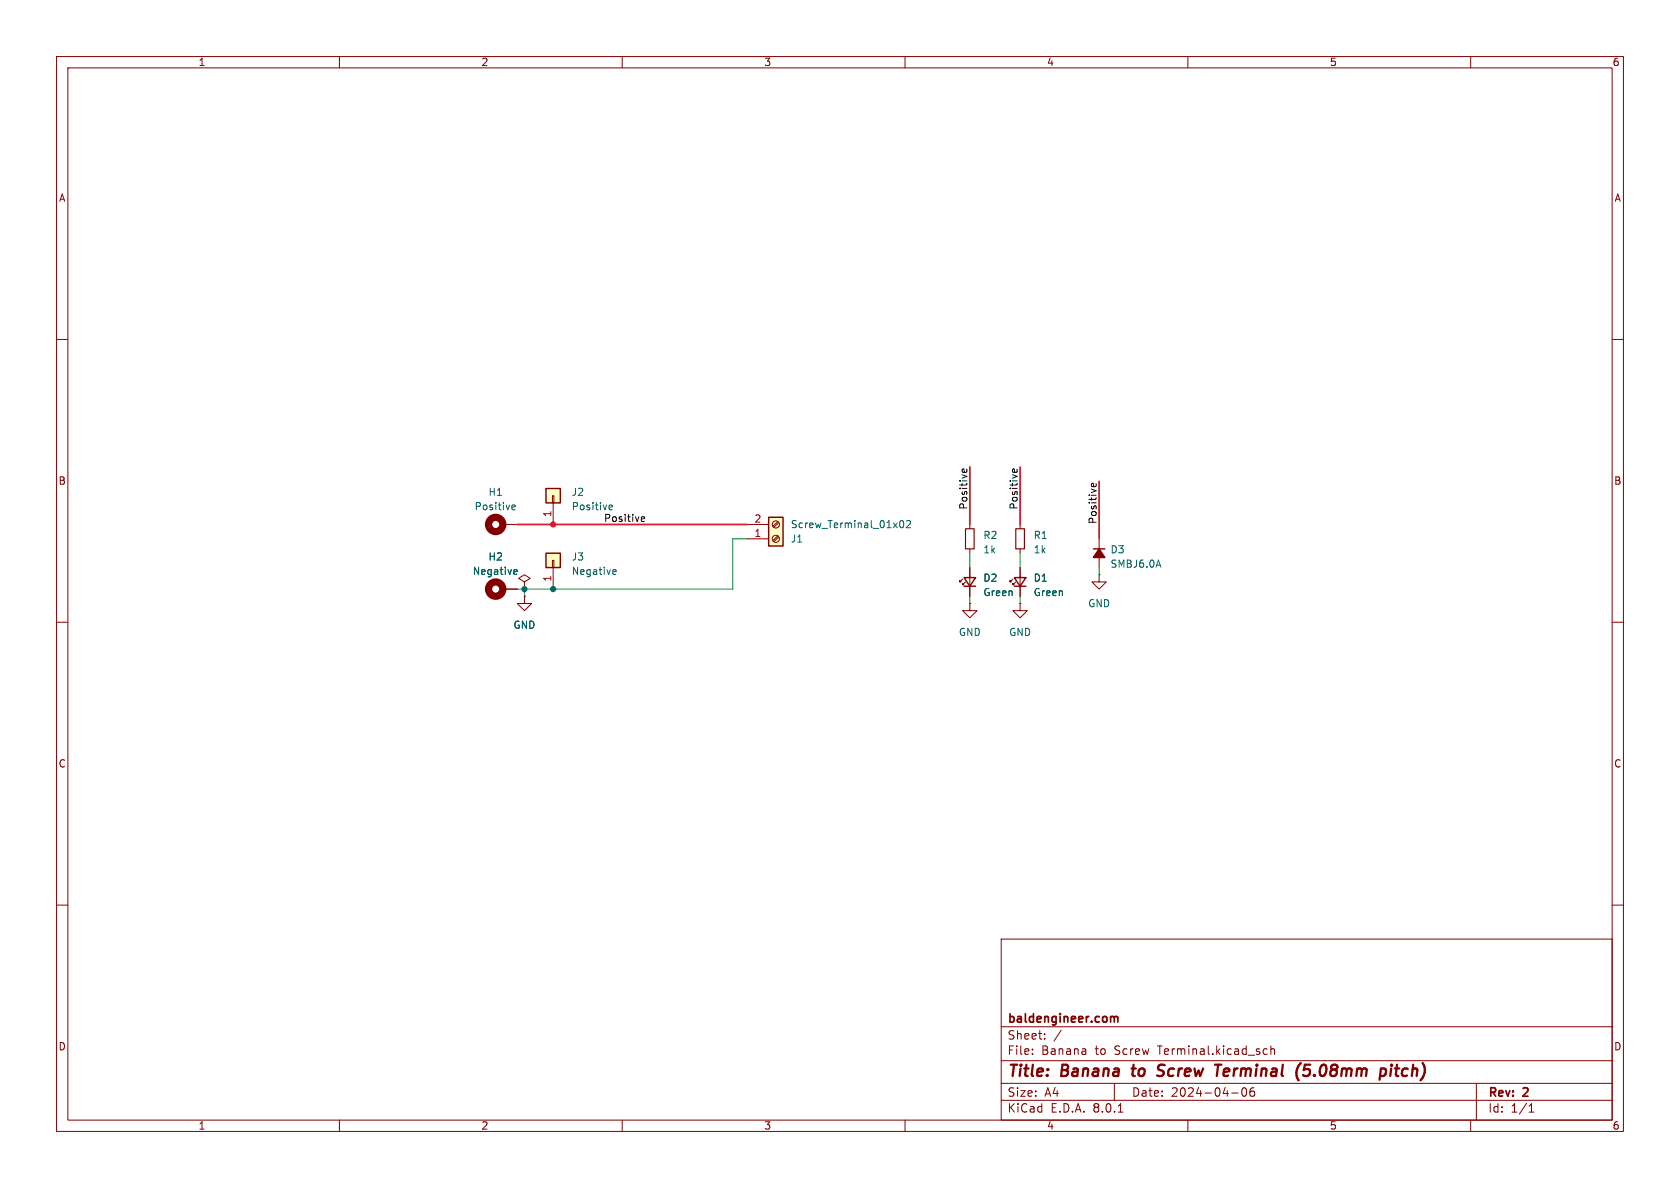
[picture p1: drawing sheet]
<svg xmlns="http://www.w3.org/2000/svg" width="297mm" height="210mm" viewBox="0 0 297 210" stroke-linecap="round" stroke-linejoin="round" font-family="sans-serif">
<g fill="none" stroke="#840000" stroke-width=".18">
<path d="M10 10h277v190h-277zM12 12h273v186h-273zM60 10v2M110 10v2M160 10v2M210 10v2M260 10v2M10 60h2M285 60h2M88.9 92.7h2.5M171.4 92.7v.8M171.4 97v.8"/>
<path d="M180.3 92.7v.8M180.3 97v.8M194.3 95.3v5M10 110h2M88.9 104.1h2.5M92.7 105.4v1.3h1.3l-1.3 1.3-1.3-1.3h1.3M92.7 105.4h.1M92.7 102.9l1-.7-1-.6-1 .6 1 .7v1.2M92.7 104.1h.1M170.2 102.4l-.5 .5v-.3v.3h.2M170.7 102.9l-.5 .5v-.3v.3h.2M171.4 106.7v1.3h1.3l-1.3 1.2-1.2-1.2h1.2"/>
<path d="M171.4 106.7h.1M171.4 100.3v5.1M179.1 102.4l-.5 .5v-.3v.3h.2M179.6 102.9l-.5 .5v-.3v.3h.2M180.3 106.7v1.3h1.3l-1.3 1.2-1.2-1.2h1.2M180.3 106.7h.1M180.3 100.3v5.1M194.3 101.6v1.3h1.3l-1.3 1.2-1.3-1.2h1.3M194.3 101.6h.1M285 110h2M10 160h2M285 160h2"/>
<path d="M177 166h108v32h-108zM60 198v2M110 198v2M160 198v2M177 194.5h108M177 191.5h108M177 187.5h108M177 181.5h108M182.5 186.3v.1M182.5 185.5v.1M184.7 183.6v.1M184.7 182.8v.1"/>
<path d="M187.6 182.1l-1.3 2M197 191.5v3M197.7 196.6h.8M210 198v2M217.7 193.2h1.2M219.7 192.4l.2-.1a.81 .81 0 0 1 .6 .6 .81 .81 0 0 1-.3 .8l-.2 .1a.81 .81 0 0 1-.3-1.4zM221.7 192.3a.59 .59 0 0 0-.7 .6v.6l.1 .2 .4 .1 .2-.1 .1-.5-.1-.3h-.5l-.2 .3M223.5 186.3h.5M223.5 185.5h.5M224.7 185.5l.2-.1 .3 .1 .1 .9M224.7 184.9v1.5M260 198v2"/>
<path d="M261 191.5v6.5M270.3 196.6h.9M270.3 195.5l.4-.4v1.5"/>
</g>
<g fill="none" stroke="#840000" stroke-width=".4">
<path d="M200 188.9h.8M200.4 188.2l-.2 1.7 .2 .3M205.6 190a.85 .85 0 0 1-1 .1M205.6 188.2l-.6 .1a.46 .46 0 0 0-.3 .5 .46 .46 0 0 0 .4 .4l.5 .2M214.8 188.2h1.1M217.1 188.9l-.6 .1-.2 .9 .2 .3h.4M217.3 189.4l-1 .1M231.6 188.2h-.9l-.2 1 .3-.2 .6 .1 .2 .3-.2 .6-.3 .2h-.5l-.2-.2M244.3 188.9l.6 .1 .1 .3v.5l-.5 .4M245.9 188.9l-.1 1.3M246 188.2v.2M246 188.2l-.1 .1 .1 .1"/>
<path d="M246 188.2l.1 .1-.1 .1M246.6 188.9h.8M247 188.2l-.2 1.7v.2l.4 .1"/>
</g>
<path d="M196.4 179.8l.4-.1 .2 .2M197 179.9l.2-.2 .4 .1v.9M197 179.9v.8" fill="none" stroke="#840000" stroke-width=".3"/>
<g fill="none" stroke="#840000" stroke-width="1.3">
<circle cx="87.6" cy="92.7" r="1.27"/>
<circle cx="87.6" cy="104.1" r="1.27"/>
</g>
<path d="M90.5 89.9l.2 .2h.3M90.5 89.4l.2-.1h.2l.2 .1v.2l-.6 .1M204.8 99l.4 1.3M90.9 101.5h.5M90.9 100.8l.4-.1 .1 .3-.6 .1" fill="none" stroke="#006464" stroke-width=".18"/>
<path d="M193.3 97h2M170.4 102.1h2.1l-1.1 1.5zM170.4 103.6h2.1M179.3 102.1h2.1l-1.1 1.5zM179.3 103.6h2.1" fill="none" stroke="#840000" stroke-width=".25"/>
<path d="M194.3 97l1 1.6h-2z" fill="#840000" stroke="#840000" stroke-width=".25"/>
<path d="M170.7 93.5h1.5v3.5h-1.5zM179.6 93.5h1.5v3.5h-1.5z" fill="none" stroke="#840000" stroke-width=".2"/>
<path d="M135.9 91.4h2.5v5.1h-2.5z" fill="#ffffc2"/>
<path d="M135.9 91.4h2.5v5.1h-2.5z" fill="none" stroke="#840000" stroke-width=".25"/>
<g fill="none" stroke="#840000" stroke-width=".18">
<path d="M132.1 95.3h3.8M132.1 92.7h3.8M137.5 92.2l-.9 .8M137.5 94.7l-.9 .9M137.7 92.4l-.9 .8M137.7 94.9l-.9 .9"/>
<circle cx="137.2" cy="95.2" r=".63"/>
<circle cx="137.2" cy="92.7" r=".63"/>
</g>
<path d="M159.2 92.1l.1-.1a.68 .68 0 0 1 .5 .7 .68 .68 0 0 1-.5 .6 .84 .84 0 0 1-.1-1.2zM160.3 92.1l.4-.1 .3 .4-.8 .9h.8" fill="none" stroke="#006464" stroke-width=".18"/>
<path d="M96.5 86.4h2.6v2.5h-2.6z" fill="#ffffc2"/>
<path d="M97.7 87.6h.2v1.3h-.2zM97.8 88.9v3.8" fill="none" stroke="#840000" stroke-width=".18"/>
<path d="M96.5 86.4h2.6v2.5h-2.6z" fill="none" stroke="#840000" stroke-width=".25"/>
<path d="M107.7 89.9l.1 .2h.4M107.7 89.4l.1-.1h.3l.2 .1v.2l-.6 .1" fill="none" stroke="#006464" stroke-width=".18"/>
<path d="M96.5 97.8h2.6v2.5h-2.6z" fill="#ffffc2"/>
<path d="M97.7 99.1h.2v1.2h-.2zM88.9 104.1h2.5M92.7 104.1h.1M92.7 105.4h.1M97.8 100.3v3.8M171.4 100.3v1.8M171.4 103.6v1.8M180.3 100.3v1.8M180.3 103.6v1.8" fill="none" stroke="#840000" stroke-width=".18"/>
<path d="M96.5 97.8h2.6v2.5h-2.6z" fill="none" stroke="#840000" stroke-width=".25"/>
<path d="M90.9 101.5h.5M90.9 100.8l.4-.1 .1 .3-.6 .1M108.4 101.5h.5M108.4 100.8l.4-.1 .1 .3-.6 .1" fill="none" stroke="#006464" stroke-width=".18"/>
<path d="M113.4 92l.2 .2 .3-.1M113.4 91.5l.2-.1h.2l.2 .1v.2l-.6 .1M170.3 83.5l-.2-.2v-.2l.2-.2h.1l.1 .6M170.9 83v.3l-.1 .2M179.2 83.5l-.2-.2v-.2l.2-.2h.1l.1 .6M179.8 83v.3l-.2 .2M193.1 86l-.1-.1v-.3l.1-.2h.2l.1 .6M193.7 85.5l.1 .4-.2 .1" fill="none" stroke="#0f0f0f" stroke-width=".18"/>
<path d="M132.1 95.3h-2.6v8.8h-38.1M171.4 97.8v2.5M180.3 97.8v2.5M92.7 104.1v1.3M171.4 105.4v1.3M180.3 105.4v1.3M194.3 100.3v1.3" fill="none" stroke="#009600" stroke-width=".18"/>
<path d="M91.4 92.7h40.7M171.4 82.6v10.1M180.3 82.6v10.1M194.3 85.1v10.2" fill="none" stroke="#ff0a2a" stroke-width=".3"/>
<g fill="#009600" stroke="#009600" stroke-width=".18">
<circle cx="97.8" cy="104.1" r=".46"/>
<circle cx="92.7" cy="104.1" r=".46"/>
</g>
<circle cx="97.8" cy="92.7" r=".46" fill="#ff0a2a" stroke="#ff0a2a" stroke-width=".18"/>
<g font-size="2.8" fill="#840000">
<text x="178" y="190.9">Title:</text>
<text x="187.7" y="190.9">Banana</text>
<text x="201" y="190.9">to</text>
<text x="206.3" y="190.9">Screw</text>
<text x="217.3" y="190.9">Terminal</text>
<text x="232.4" y="190.9">(5.08mm</text>
<text x="248" y="190.9">pitch)</text>
</g>
<g font-size="2.1" fill="#840000">
<text x="178" y="184">Sheet:</text>
<text x="178" y="181.2">baldengineer.com</text>
<text x="178" y="186.7">File:</text>
<text x="184.1" y="186.7">Banana</text>
<text x="193.7" y="186.7">to</text>
<text x="197.2" y="186.7">Screw</text>
<text x="205" y="186.7">Terminal.kicad_sch</text>
<text x="178" y="196.9">KiCad</text>
<text x="178" y="194.1">Size:</text>
<text x="184.7" y="194.1">A4</text>
<text x="185.7" y="196.9">E.D.A.</text>
<text x="193.3" y="196.9">8.0.1</text>
<text x="200" y="194.1">Date:</text>
<text x="207" y="194.1">2024-04-06</text>
<text x="263" y="194.3">Rev:</text>
<text x="263" y="196.9">Id:</text>
<text x="267.1" y="196.9">1/1</text>
<text x="269.4" y="194.3">2</text>
</g>
<g font-size="1.8" fill="#840000">
<text x="35" y="11.9">1</text>
<text x="85" y="11.9">2</text>
<text x="135" y="11.9">3</text>
<text x="185" y="11.9">4</text>
<text x="235" y="11.9">5</text>
<text x="285" y="11.9">6</text>
<text x="10.3" y="35.9">A</text>
<text x="285.3" y="35.9">A</text>
<text x="10.3" y="85.9">B</text>
<text x="285.3" y="85.9">B</text>
<text x="10.3" y="135.9">C</text>
<text x="285.3" y="135.9">C</text>
<text x="10.3" y="185.9">D</text>
<text x="285.3" y="185.9">D</text>
<text x="35" y="199.9">1</text>
<text x="85" y="199.9">2</text>
<text x="135" y="199.9">3</text>
<text x="185" y="199.9">4</text>
<text x="235" y="199.9">5</text>
<text x="285" y="199.9">6</text>
</g>
<g font-size="1.8" fill="#006464">
<text x="86.3" y="87.9">H1</text>
<text x="101" y="87.9">J2</text>
<text x="83.8" y="90.4">Positive</text>
<text x="139.7" y="93.6">Screw_Terminal_01x02</text>
<text x="173.7" y="95.5">R2</text>
<text x="182.6" y="95.5">R1</text>
<text x="83.5" y="101.8">Negative</text>
<text x="86.3" y="99.3">H2</text>
<text x="101" y="99.3">J3</text>
<text x="101" y="101.8">Negative</text>
<text x="139.7" y="96.1">J1</text>
<text x="173.7" y="98">1k</text>
<text x="182.6" y="98">1k</text>
<text x="196.2" y="98">D3</text>
<text x="196.2" y="100.6">SMBJ6.0A</text>
<text x="173.7" y="103">D2</text>
<text x="173.7" y="105.6">Green</text>
<text x="182.6" y="103">D1</text>
<text x="182.6" y="105.6">Green</text>
<text x="192.3" y="107.5">GND</text>
<text x="90.7" y="111.4">GND</text>
<text x="169.4" y="112.6">GND</text>
<text x="178.3" y="112.6">GND</text>
</g>
<g font-size="1.8" fill="#a90000">
<text x="97.5" y="91.5" transform="rotate(-90 97.5 91.5)">1</text>
<text x="133.3" y="95">1</text>
<text x="133.3" y="92.5">2</text>
<text x="97.5" y="102.9" transform="rotate(-90 97.5 102.9)">1</text>
</g>
<g font-size="1.8" fill="#0f0f0f">
<text x="101" y="90.4">Positive</text>
<text x="106.7" y="92.4">Positive</text>
<text x="171.1" y="90.2" transform="rotate(-90 171.1 90.2)">Positive</text>
<text x="180" y="90.2" transform="rotate(-90 180 90.2)">Positive</text>
<text x="194" y="92.7" transform="rotate(-90 194 92.7)">Positive</text>
</g>
</svg>
